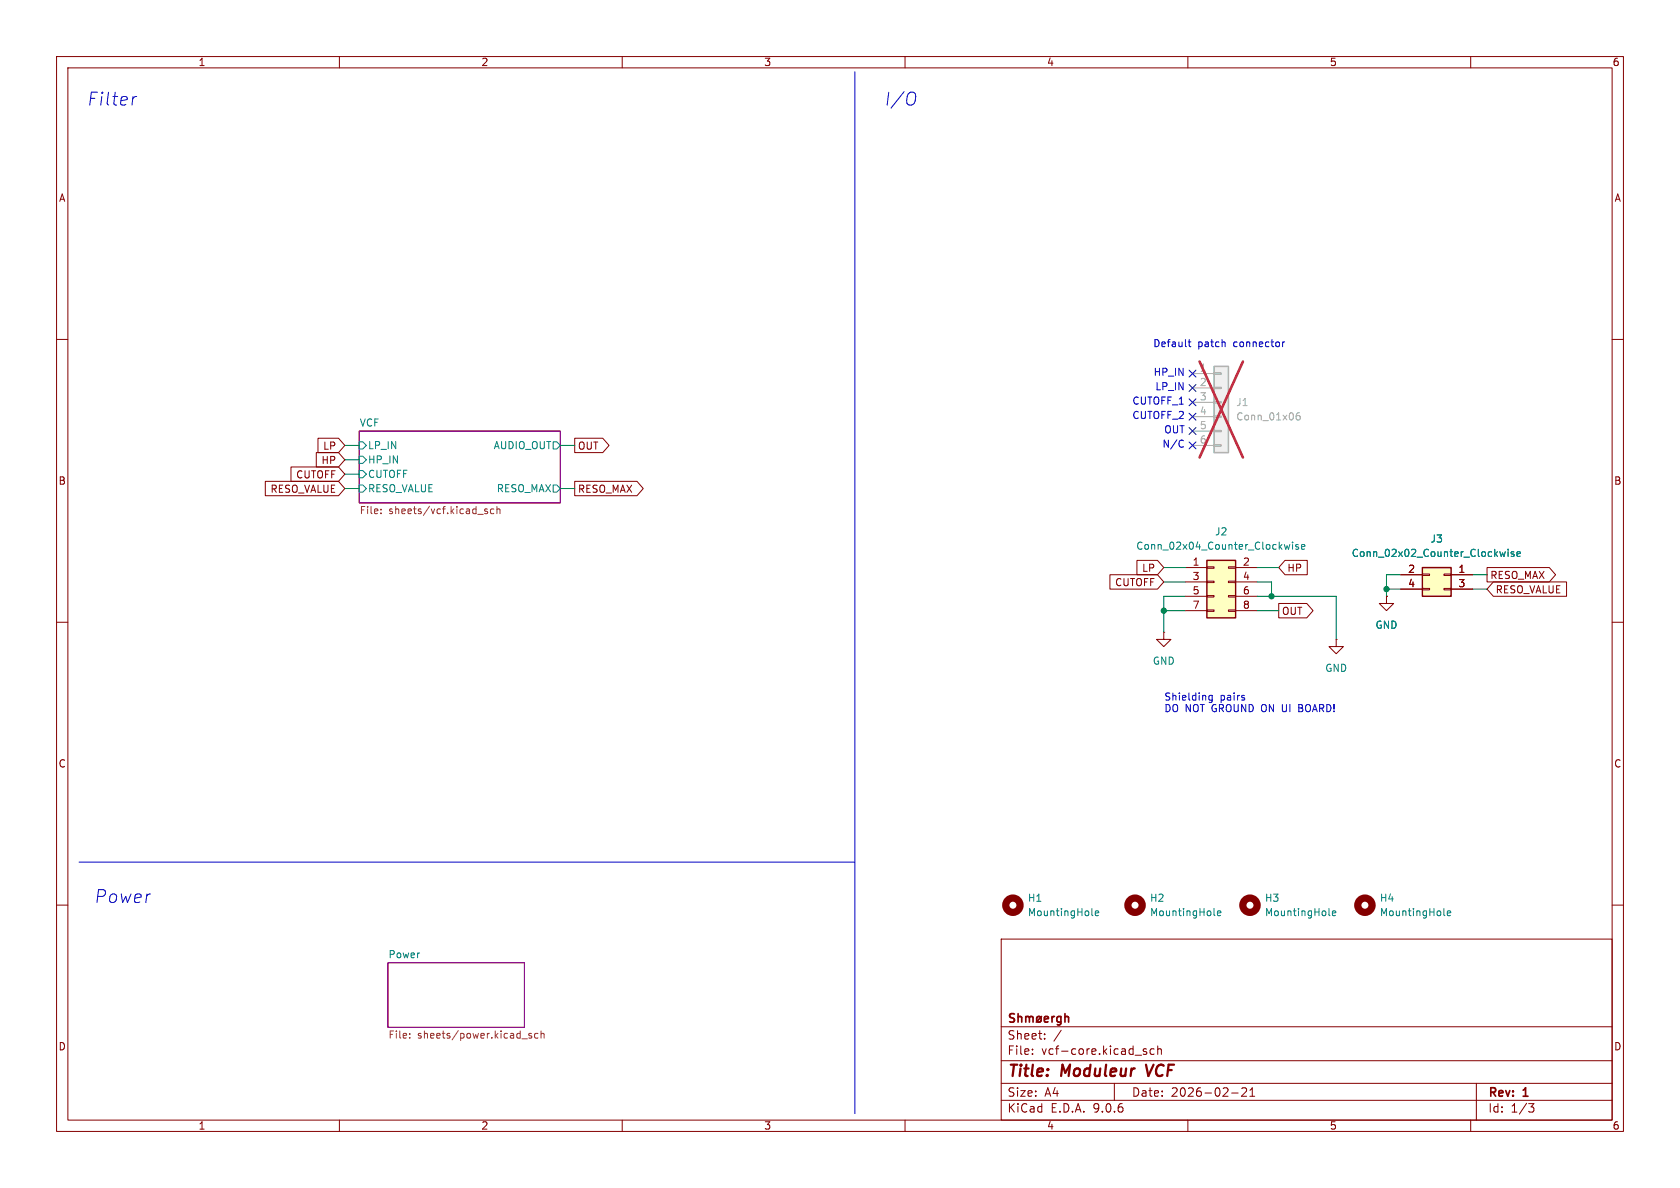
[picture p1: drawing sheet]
<svg xmlns="http://www.w3.org/2000/svg" width="297mm" height="210mm" viewBox="0 0 297 210" stroke-linecap="round" stroke-linejoin="round" font-family="sans-serif">
<g fill="none" stroke="#840000" stroke-width=".18">
<path d="M10 10h277v190h-277zM12 12h273v186h-273zM60 10v2M110 10v2M160 10v2M210 10v2M260 10v2M10 60h2M285 60h2M10 110h2M285 110h2M10 160h2"/>
<path d="M177 166h108v32h-108zM285 160h2M60 198v2M110 198v2M160 198v2M177 194.5h108M177 191.5h108M177 187.5h108M177 181.5h108M182.5 186.3v.1M182.5 185.5v.1M184.7 183.6v.1"/>
<path d="M184.7 182.8v.1M187.6 182.1l-1.3 2M197 191.5v3M202.7 185.5l-.4-.1-.2 .2 .1 .2 .5 .2v.3h-.6M204 185.5l-.4-.1-.3 .3v.4l.2 .2h.5M204.7 185.5l.2-.1 .3 .1 .1 .9M204.7 184.9v1.5M210 198v2M217.7 193.2h1.2M219.5 192.4l.6-.1 .2 .1 .1 .3-.9 1.1h.9M221 193.8h.8M221 192.7l.4-.4v1.5"/>
<path d="M260 198v2M261 191.5v6.5M270.2 195.1h1l-.5 .6 .4 .1 .1 .5-.3 .3h-.4"/>
</g>
<path d="M202.6 188.2l.4 2" fill="none" stroke="#840000" stroke-width=".4"/>
<g fill="none" stroke="#840000" stroke-width=".3">
<path d="M179.3 179.3l-.5-.1-.2 .1v.5l.6 .2 .1 .4-.2 .3-.6-.1M180 179.8l.2-.1 .4 .1v.9M180 179.2v1.5M181.3 179.8l.5-.1 .2 .2M181.3 179.7v1M182 179.9l.2-.2 .4 .1v.9M182 179.9v.8M183.4 179.8l.4-.1 .3 .3v.4l-.3 .3-.4-.1-.1-.2v-.4zM184.1 179.7l-.9 1M186 179.7v1M186.4 179.7l-.3 .1-.1 .2M187.6 179.8l-.5-.1-.3 .3v.4l.2 .2h.6"/>
<path d="M187.6 179.7v1.2l-.3 .3-.4-.1M188.3 179.8l.2-.1 .3 .1 .1 .9M188.3 179.2v1.5M184.6 180.2l.7-.2v-.2l-.5-.1-.2 .2 .1 .7h.6"/>
</g>
<path d="M63.5 76.2h35.6v12.7h-35.6zM68.6 170.2h24.1v11.4h-24.1z" fill="none" stroke="#840084" stroke-width=".18"/>
<g fill="none" stroke="#848400" stroke-width=".18">
<path d="M67.3 90.7v.1M67.3 90v.1M86.2 90h-.3l-.2 .1v.2l.5 .1v.3h-.5M87.3 90h-.4l-.2 .2 .1 .5h.5M87.9 90.1l.1-.1h.3l.1 .8M87.9 89.5v1.3M72.4 183.4v.1M72.4 182.7v.2M92.3 183.6h.9M94 182.7h-.3l-.2 .2v.1l.5 .2v.3h-.5M95.1 182.7h-.4l-.2 .2 .1 .6h.5M95.7 182.8l.1-.1h.3l.1 .8"/>
<path d="M95.7 182.2v1.3"/>
</g>
<path d="M63.5 78.1h.6l.7 .6-.7 .7h-.6zM97.8 78.1h.6l.7 .6-.7 .7h-.6zM63.5 83.2h.6l.7 .6-.7 .7h-.6zM63.5 80.6h.6l.7 .7-.7 .6h-.6zM63.5 85.7h.6l.7 .7-.7 .6h-.6zM97.8 85.7h.6l.7 .7-.7 .6h-.6z" fill="none" stroke="#008484" stroke-width=".18"/>
<path d="M213.4 99.1h5v10.1h-5z" fill="#ffffc2"/>
<path d="M213.4 99.1h5v10.1h-5z" fill="none" stroke="#840000" stroke-width=".25"/>
<g fill="none" stroke="#840000" stroke-width=".18">
<path d="M209.5 100.3h3.9M209.5 102.9h3.9M209.5 105.4h3.9M209.5 108h3.9M213.4 100.2h1.2v.3h-1.2zM213.4 102.7h1.2v.3h-1.2zM213.4 105.3h1.2v.2h-1.2zM213.4 107.8h1.2v.3h-1.2zM217.2 100.2h1.2v.3h-1.2zM217.2 102.7h1.2v.3h-1.2zM217.2 105.3h1.2v.2h-1.2zM217.2 107.8h1.2v.3h-1.2z"/>
<path d="M218.4 100.3h3.8M218.4 102.9h3.8M218.4 105.4h3.8M218.4 108h3.8"/>
</g>
<path d="M228 96.3l-.2 .8-.3-.6M228.5 95.8v.2M228.5 96.3v.8M229.5 96.3h-.3l-.1 .1v.2l.4 .1v.3h-.4M230.1 96.7l.6-.1-.1-.3h-.3l-.2 .1v.6h.5" fill="none" stroke="#008484" stroke-width=".18"/>
<path d="M251.5 100.3h5v5.1h-5z" fill="#ffffc2"/>
<path d="M251.5 100.3h5v5.1h-5z" fill="none" stroke="#840000" stroke-width=".25"/>
<path d="M205.7 111.8v1.2h1.3l-1.3 1.3-1.2-1.3h1.2M205.7 111.8h.1M236.2 113v1.3h1.3l-1.3 1.3-1.3-1.3h1.3M236.2 113h.1M247.6 101.6h3.9M247.6 104.1h3.9M251.5 101.5h1.2v.2h-1.2zM251.5 104h1.2v.3h-1.2zM255.3 101.5h1.2v.2h-1.2zM255.3 104h1.2v.3h-1.2zM256.5 101.6h3.8M256.5 104.1h3.8" fill="none" stroke="#840000" stroke-width=".18"/>
<path d="M266.1 97.5l-.2 .9-.3-.6M266.6 97.1v.1M266.6 97.5v.9M267.6 97.6l-.3-.1-.1 .2v.2l.4 .1v.3h-.4M268.2 97.9l.6-.1-.1-.2-.3-.1-.2 .2v.6h.5M234.9 161.7l.2 .2M235.5 161.4l.6-.1v-.2l-.4-.1-.2 .2 .1 .6h.5M255.3 161.7l.1 .2M255.9 161.4l.6-.1-.1-.2-.4-.1-.1 .2v.6h.5" fill="none" stroke="#008484" stroke-width=".18"/>
<g fill="none" stroke="#840000" stroke-width="1.3">
<circle cx="221" cy="160" r="1.27"/>
<circle cx="241.3" cy="160" r="1.27"/>
</g>
<path d="M214.6 64.8h2.6v15.2h-2.6z" fill="#f0f0f0"/>
<path d="M214.6 64.8h2.6v15.2h-2.6z" fill="none" stroke="#a1a1a1" stroke-width=".25"/>
<g fill="none" stroke="#a1a1a1" stroke-width=".18">
<path d="M210.8 66h3.8M210.8 68.6h3.8M210.8 71.1h3.8M210.8 73.7h3.8M210.8 76.2h3.8M210.8 78.7h3.8M214.6 65.9h1.3v.3h-1.3zM214.6 68.5h1.3v.2h-1.3zM214.6 71h1.3v.2h-1.3zM214.6 73.5h1.3v.3h-1.3zM214.6 76.1h1.3v.2h-1.3zM214.6 78.6h1.3v.3h-1.3z"/>
<path d="M229.7 73h-.3a.86 .86 0 0 0 0 1.2l.4-.1 .1-.4-.3-.2h-.3l-.2 .2"/>
</g>
<path d="M212.1 63.9l7.6 17M219.7 63.9l-7.6 17" fill="none" stroke="#ff2626" stroke-width=".46"/>
<g fill="none" stroke="#840000" stroke-width=".18">
<path d="M56.2 77.5h3.6l1.2 1.2-1.2 1.3h-3.6zM101.6 77.5h5l1.1 1.2-1.1 1.3h-5zM46.9 85.1h12.9l1.2 1.3-1.2 1.2h-12.9zM51.4 82.5h8.4l1.2 1.3-1.2 1.3h-8.4zM55.9 80h3.9l1.2 1.3-1.2 1.3h-3.9zM101.6 85.1h11l1.1 1.3-1.1 1.2h-11zM201 99.1h3.6l1.1 1.2-1.1 1.3h-3.6zM227.2 99.1h3.9v2.5h-3.9l-1.1-1.3zM196.2 101.6h8.4l1.1 1.3-1.1 1.2h-8.4zM226.1 106.7h4.9l1.1 1.3-1.1 1.2h-4.9zM245.1 105.4v1.3h-1.3l1.3 1.3 1.3-1.3h-1.3M245.1 105.4h.1"/>
<path d="M247.6 101.6h3.9M247.6 104.1h3.9M256.5 101.6h3.8M256.5 104.1h3.8M262.9 100.3h11l1.1 1.3-1.1 1.3h-11zM264 102.9h12.9v2.5h-12.9l-1.1-1.3z"/>
</g>
<g fill="none" stroke="#840000" stroke-width="1.3">
<circle cx="179.1" cy="160" r="1.27"/>
<circle cx="200.7" cy="160" r="1.27"/>
</g>
<path d="M266.1 97.5l-.2 .9-.3-.6M266.6 97.1v.1M266.6 97.5v.9M267.6 97.6l-.3-.1-.1 .2v.2l.4 .1v.3h-.4M268.2 97.9l.6-.1-.1-.2-.3-.1-.2 .2v.6h.5M193 161.7l.2 .2M193.6 161.4l.6-.1v-.2l-.4-.1-.2 .2 .1 .6h.5M214.6 161.7l.2 .2M215.2 161.4l.6-.1v-.2l-.4-.1-.2 .2 .1 .6h.5" fill="none" stroke="#008484" stroke-width=".18"/>
<g fill="none" stroke="#0000c2" stroke-width=".18">
<path d="M24.2 17.1l-.5 .1M151.1 12.7v184.2M161.4 16.3l.2 .1a1.61 1.61 0 0 1-.2 2.1M209 77.8l.2 .1M209.2 78.9l-.2 .2M210.1 60.4h.4M210.2 60v1.1l.3 .2M216.5 60.5l.1 .8M226.7 60.4v.9M227.1 60.4l-.4 .3M213.8 124.1l.1 .1M214.3 122.9v1l-.2 .3"/>
<path d="M214.3 123l-.4-.1-.2 .3 .1 .5h.5M229.6 125.1h.4M230 124.5h-.4v1.3h.5M14 152.4h137.1"/>
</g>
<g fill="none" stroke="#008400" stroke-width=".18">
<path d="M61 78.7h2.5M99.1 78.7h2.5M61 86.4h2.5M61 81.3h2.5M61 83.8h2.5M99.1 86.4h2.5M205.7 102.9h3.8M205.7 100.3h3.8M205.7 108h3.8M209.5 105.4h-3.8v6.4M222.2 102.9h2.6v2.5M222.2 105.4h14v7.6"/>
<path d="M222.2 100.3h3.9M222.2 108h3.9M245.1 104.1h2.5M247.6 101.6h-2.5v3.8M260.3 104.1h2.6M260.3 101.6h2.6"/>
</g>
<path d="M210.2 75.6l1.2 1.2M210.2 73.1l1.2 1.2M210.2 78.1l1.2 1.2M210.2 68l1.2 1.2M210.2 65.4l1.2 1.2M210.2 70.5l1.2 1.2M211.4 75.6l-1.2 1.2M211.4 73.1l-1.2 1.2M211.4 78.1l-1.2 1.2M211.4 68l-1.2 1.2M211.4 65.4l-1.2 1.2M211.4 70.5l-1.2 1.2" fill="none" stroke="#000084" stroke-width=".18"/>
<g fill="#008400" stroke="#008400" stroke-width=".18">
<circle cx="205.7" cy="108" r=".46"/>
<circle cx="224.8" cy="105.4" r=".46"/>
<circle cx="245.1" cy="104.1" r=".46"/>
</g>
<g font-size="3.2" fill="#0000c2">
<text x="15.2" y="18.9">Filter</text>
<text x="156.2" y="18.9">I/O</text>
<text x="16.5" y="159.9">Power</text>
</g>
<g font-size="2.8" fill="#840000">
<text x="178" y="190.9">Title:</text>
<text x="187.7" y="190.9">Moduleur</text>
<text x="203.5" y="190.9">VCF</text>
</g>
<g font-size="2.1" fill="#840000">
<text x="178" y="184">Sheet:</text>
<text x="178" y="186.7">File:</text>
<text x="184.1" y="186.7">vcf-core.kicad_sch</text>
<text x="178" y="196.9">KiCad</text>
<text x="178" y="194.1">Size:</text>
<text x="184.7" y="194.1">A4</text>
<text x="185.7" y="196.9">E.D.A.</text>
<text x="193.3" y="196.9">9.0.6</text>
<text x="200" y="194.1">Date:</text>
<text x="207" y="194.1">2026-02-21</text>
<text x="263" y="194.3">Rev:</text>
<text x="263" y="196.9">Id:</text>
<text x="267.1" y="196.9">1/3</text>
<text x="269.4" y="194.3">1</text>
</g>
<g font-size="1.8" fill="#840000">
<text x="35" y="11.9">1</text>
<text x="85" y="11.9">2</text>
<text x="135" y="11.9">3</text>
<text x="185" y="11.9">4</text>
<text x="235" y="11.9">5</text>
<text x="285" y="11.9">6</text>
<text x="10.3" y="35.9">A</text>
<text x="285.3" y="35.9">A</text>
<text x="56.7" y="82.2">HP</text>
<text x="57" y="79.7">LP</text>
<text x="102.1" y="79.7">OUT</text>
<text x="10.3" y="85.9">B</text>
<text x="47.7" y="87.3">RESO_VALUE</text>
<text x="52.3" y="84.8">CUTOFF</text>
<text x="102.1" y="87.3">RESO_MAX</text>
<text x="285.3" y="85.9">B</text>
<text x="201.8" y="101.3">LP</text>
<text x="210.7" y="100.1">1</text>
<text x="219.6" y="100.1">2</text>
<text x="227.5" y="101.3">HP</text>
<text x="248.8" y="101.3">2</text>
<text x="257.7" y="101.3">1</text>
<text x="197" y="103.8">CUTOFF</text>
<text x="210.7" y="102.6">3</text>
<text x="210.7" y="105.2">5</text>
<text x="210.7" y="107.7">7</text>
<text x="219.6" y="102.6">4</text>
<text x="219.6" y="105.2">6</text>
<text x="219.6" y="107.7">8</text>
<text x="248.8" y="103.9">4</text>
<text x="257.7" y="103.9">3</text>
<text x="263.4" y="102.6">RESO_MAX</text>
<text x="264.3" y="105.1">RESO_VALUE</text>
<text x="226.5" y="108.9">OUT</text>
<text x="10.3" y="135.9">C</text>
<text x="285.3" y="135.9">C</text>
<text x="10.3" y="185.9">D</text>
<text x="285.3" y="185.9">D</text>
<text x="35" y="199.9">1</text>
<text x="85" y="199.9">2</text>
<text x="135" y="199.9">3</text>
<text x="185" y="199.9">4</text>
<text x="235" y="199.9">5</text>
<text x="285" y="199.9">6</text>
</g>
<g font-size="1.8" fill="#0000c2">
<text x="203.8" y="61.6">Default</text>
<text x="211.7" y="61.6">patch</text>
<text x="218.2" y="61.6">connector</text>
<text x="200.1" y="71.7">CUTOFF_1</text>
<text x="203.8" y="66.7">HP_IN</text>
<text x="204.1" y="69.2">LP_IN</text>
<text x="200.1" y="74.3">CUTOFF_2</text>
<text x="205.7" y="76.8">OUT</text>
<text x="205.4" y="79.4">N/C</text>
<text x="205.7" y="124.1">Shielding</text>
<text x="215.7" y="124.1">pairs</text>
<text x="205.7" y="126.1">DO NOT GROUND ON UI</text>
<text x="230.2" y="126.1">BOARD!</text>
</g>
<g font-size="1.8" fill="#a1a1a1">
<text x="212" y="65.8">1</text>
<text x="212" y="68.3">2</text>
<text x="212" y="70.9">3</text>
<text x="218.4" y="72">J1</text>
<text x="212" y="73.4">4</text>
<text x="212" y="75.9">5</text>
<text x="218.4" y="74.5">Conn_01x06</text>
<text x="212" y="78.5">6</text>
</g>
<g font-size="1.8" fill="#008484">
<text x="63.5" y="75.5">VCF</text>
<text x="65" y="82.1">HP_IN</text>
<text x="65" y="79.6">LP_IN</text>
<text x="87.2" y="79.6">AUDIO_OUT</text>
<text x="65" y="84.7">CUTOFF</text>
<text x="65" y="87.2">RESO_VALUE</text>
<text x="87.7" y="87.2">RESO_MAX</text>
<text x="214.7" y="94.8">J2</text>
<text x="200.8" y="97.4">Conn_02x04_Counter_Clockwise</text>
<text x="238.9" y="98.7">Conn_02x02_Counter_Clockwise</text>
<text x="252.8" y="96.1">J3</text>
<text x="243.1" y="111.4">GND</text>
<text x="203.7" y="117.7">GND</text>
<text x="234.2" y="119">GND</text>
<text x="181.6" y="159.6">H1</text>
<text x="203.2" y="159.6">H2</text>
<text x="223.5" y="159.6">H3</text>
<text x="243.8" y="159.6">H4</text>
<text x="181.6" y="162.2">MountingHole</text>
<text x="203.2" y="162.2">MountingHole</text>
<text x="223.5" y="162.2">MountingHole</text>
<text x="243.8" y="162.2">MountingHole</text>
<text x="68.6" y="169.5">Power</text>
</g>
<g font-size="1.8" fill="#848400">
<text x="63.5" y="91.2">File:</text>
<text x="68.7" y="91.2">sheets/vcf.kicad_sch</text>
<text x="68.6" y="183.9">File:</text>
<text x="73.8" y="183.9">sheets/power.kicad_sch</text>
</g>
</svg>
